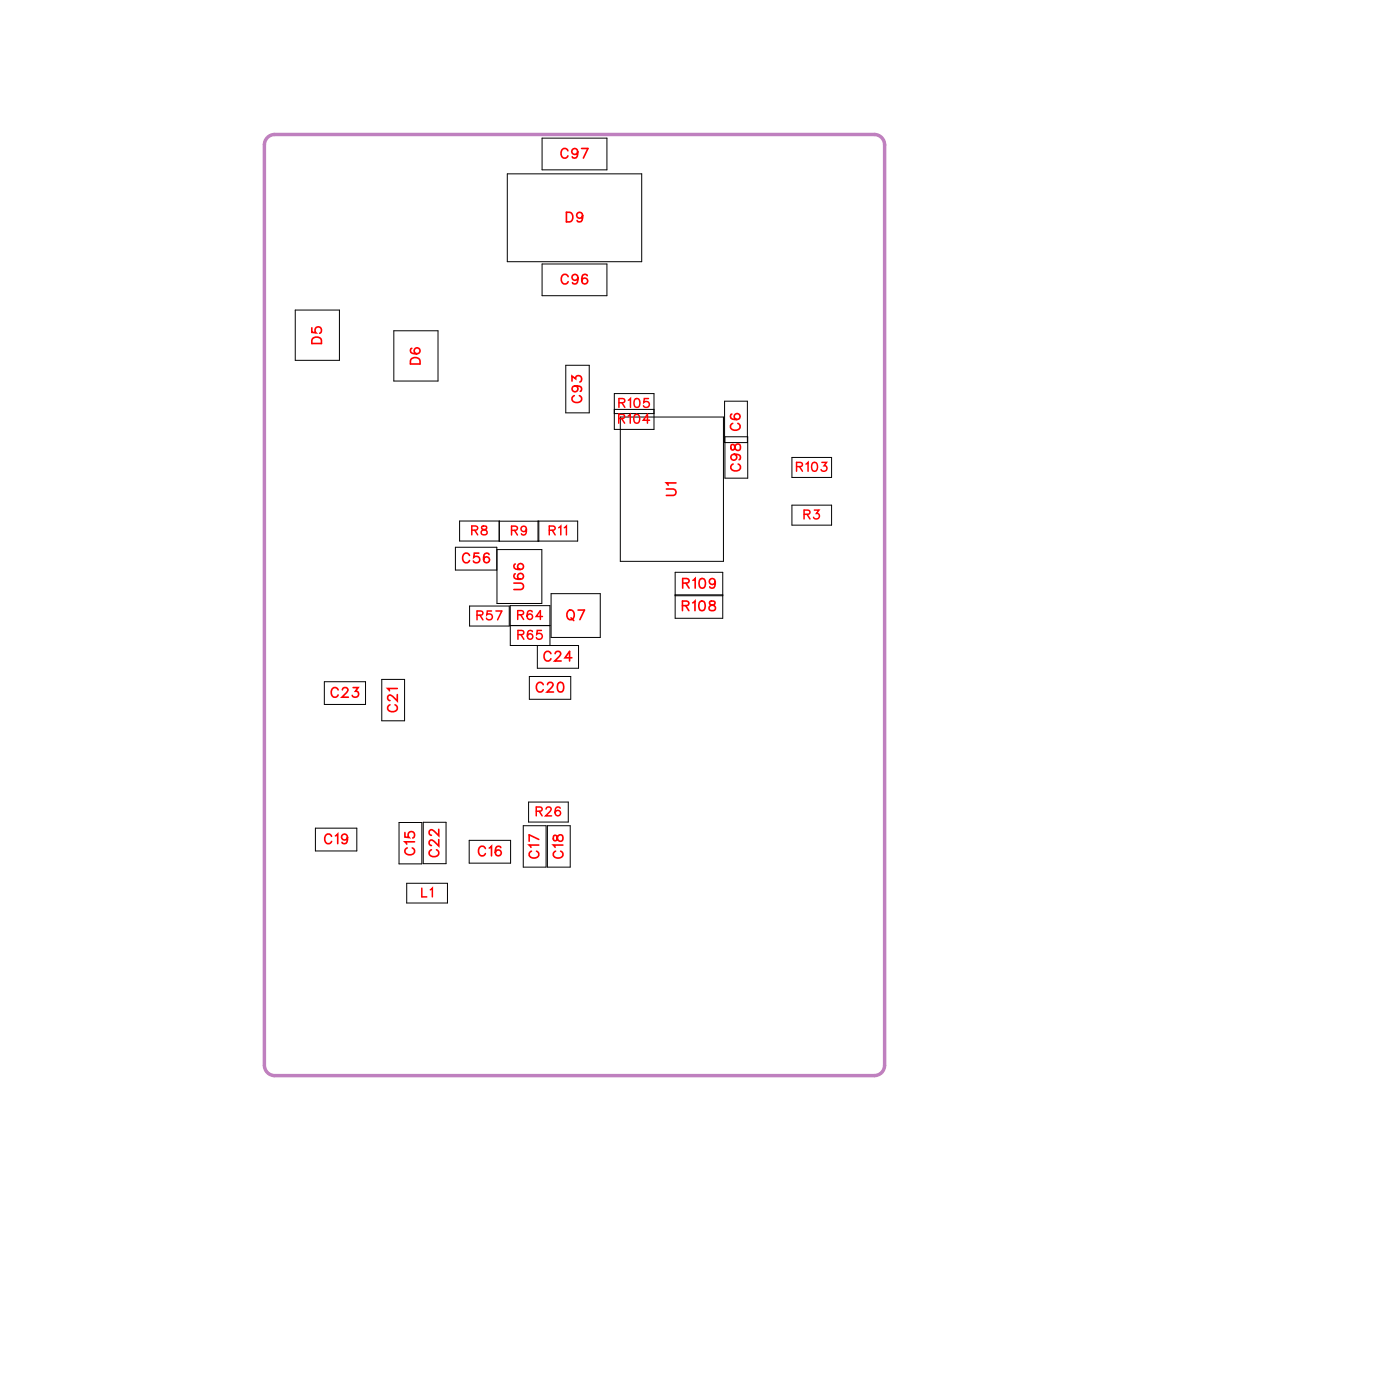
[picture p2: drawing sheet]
<svg xmlns="http://www.w3.org/2000/svg" width="102mm" height="103mm" viewBox="0 0 102 103" stroke-linecap="round" stroke-linejoin="round" font-family="sans-serif">
<path d="M19.7 10.1l.5-.2h44.2a.76 .76 0 0 1 .7 .8v67.8a.76 .76 0 0 1-.7 .7h-44.2a.76 .76 0 0 1-.7-.7v-67.8z" fill="none" stroke="#bf80bf" stroke-width=".25"/>
<g fill="none" stroke="#000" stroke-width=".07">
<path d="M37.4 12.8h9.9v6.5h-9.9zM39.9 10.2h4.8v2.3h-4.8zM39.9 19.4h4.8v2.4h-4.8zM21.7 22.8h3.3v3.7h-3.3zM29 24.4h3.3v3.7h-3.3zM33.8 38.4h3v1.5h-3zM39.6 39.9v-1.5h2.9v1.5h-5.7v-1.5h2.9v1.5M41.7 26.9h1.7v3.5h-1.7zM45.2 29h3v2.6h-3zM45.2 30.2h3M45.2 30.5h3M45.7 30.7h7.6v10.6h-7.6z"/>
<path d="M53.4 29.6h1.6v3h-1.6zM53.4 32.2h1.7v3h-1.7zM58.3 33.7h2.9v1.5h-2.9zM58.3 37.2h2.9v1.5h-2.9zM23.9 50.2h3v1.7h-3zM28.1 50h1.7v3.1h-1.7zM34.6 44.6h2.9v1.5h-2.9zM36.6 40.5h3.3v4h-3.3v-4.2h-3.1v1.7h3.1M38.9 59.1h2.9v1.5h-2.9zM39 49.8h3v1.7h-3zM40.5 47.5v-2.9h-2.9v2.9l5 .1v1.6h-3v-1.6M40.5 46.1h-2.9"/>
<path d="M40.6 43.7h3.6v3.3h-3.6zM49.7 42.2h3.5v3.3h-3.5zM49.7 43.8h3.5M49.7 43.9h3.5M23.2 61h3.1v1.7h-3.1zM29.4 60.6h1.7v3h-1.7zM30 65.1h3v1.4h-3zM31.2 60.6h1.6v3h-1.6zM34.6 61.9h3v1.7h-3zM38.5 60.8h1.7v3.1h-1.7zM40.3 60.8h1.7v3.1h-1.7z"/>
</g>
<g fill="none" stroke="#f00" stroke-width=".12">
<path d="M41.7 15.6h.2a.38 .38 0 0 1 .3 .4 .38 .38 0 0 1-.3 .3h-.2zM41.8 11.1a.26 .26 0 0 0-.3-.2 .26 .26 0 0 0-.2 .3v.2a.26 .26 0 0 0 .2 .2 .26 .26 0 0 0 .3-.1M42.5 11.2a.22 .22 0 0 1-.3 .2 .22 .22 0 0 1 0-.4 .22 .22 0 0 1 .3 0v.2a.34 .34 0 0 1-.2 .4l-.2-.1M42.8 10.9h.5l-.3 .7M42.9 15.9a.22 .22 0 0 1-.3 .2 .22 .22 0 0 1-.1-.4 .22 .22 0 0 1 .4 0v.2a.34 .34 0 0 1-.3 .4l-.1-.1M23 24.1v.4h.3a.25 .25 0 0 1 0-.4 .25 .25 0 0 1 .3 .1 .25 .25 0 0 1-.1 .4M23.1 24.9l.1-.1 .4 .1 .1 .4h-.7zM30.3 26.4l.2-.1 .3 .1 .1 .4h-.7zM30.3 25.7a.35 .35 0 0 0 .2 .4 .35 .35 0 0 0 .4-.2 .22 .22 0 0 0-.2-.3 .22 .22 0 0 0-.2 .2 .22 .22 0 0 0 .2 .3M41.8 20.4a.26 .26 0 0 0-.3-.2 .26 .26 0 0 0-.2 .3v.1a.26 .26 0 0 0 .2 .3 .26 .26 0 0 0 .3-.2M42.1 28.1v-.4l.3 .2a.24 .24 0 0 1 .4-.2 .24 .24 0 0 1-.1 .4M42.3 29.1a.26 .26 0 0 0-.2 .3 .26 .26 0 0 0 .3 .2h.2a.26 .26 0 0 0 .2-.2 .26 .26 0 0 0-.1-.3"/>
<path d="M42.4 28.4a.22 .22 0 0 1 .2 .3 .22 .22 0 0 1-.4 .1 .22 .22 0 0 1 0-.3l.2-.1a.34 .34 0 0 1 .4 .3l-.1 .1M42.6 20.4a.22 .22 0 0 1-.3 .2 .22 .22 0 0 1-.1-.3 .22 .22 0 0 1 .3 0l.1 .1a.34 .34 0 0 1-.3 .5l-.1-.1M43.2 20.3v-.1a.35 .35 0 0 0-.4 .3 .35 .35 0 0 0 .2 .4 .22 .22 0 0 0 .3-.2 .22 .22 0 0 0-.2-.2 .22 .22 0 0 0-.3 .2M49.1 36h.5l.2 .2-.1 .3h-.6M49.8 35.6h-.7l.1 .1M53.9 32.8v.3h.1l.3-.4a.24 .24 0 0 1 .2 .2 .24 .24 0 0 1-.2 .3l-.1-.1-.1-.3zM53.9 30.5h-.1a.35 .35 0 0 0 .3 .5 .35 .35 0 0 0 .4-.3 .22 .22 0 0 0-.2-.2 .22 .22 0 0 0-.2 .2 .22 .22 0 0 0 .2 .2M54 31.2a.26 .26 0 0 0-.2 .3 .26 .26 0 0 0 .3 .2h.1a.26 .26 0 0 0 .3-.2 .26 .26 0 0 0-.2-.3M54 34.2a.26 .26 0 0 0-.2 .3 .26 .26 0 0 0 .3 .2h.2a.26 .26 0 0 0 .2-.2 .26 .26 0 0 0-.1-.3M54.1 33.5a.22 .22 0 0 1 .1 .3 .22 .22 0 0 1-.3 .1 .22 .22 0 0 1 0-.4h.2a.34 .34 0 0 1 .4 .2l-.1 .2M24.9 50.8a.26 .26 0 0 0-.3-.2 .26 .26 0 0 0-.2 .3v.2a.26 .26 0 0 0 .2 .3 .26 .26 0 0 0 .3-.2M25.2 50.8l.2-.2h.1l.1 .2-.1 .2-.3 .4h.5"/>
<path d="M26 50.6h.4l-.2 .3a.24 .24 0 0 1 .2 .4 .25 .25 0 0 1-.5-.1M28.7 51.9a.26 .26 0 0 0-.2 .3 .26 .26 0 0 0 .3 .2h.2a.26 .26 0 0 0 .3-.2 .26 .26 0 0 0-.2-.3M29.3 51.2v.4l-.4-.3-.2-.1-.1 .1v.2l.1 .1M29.3 50.7h-.7l.1 .2M34.6 40.9a.26 .26 0 0 0-.3-.2 .26 .26 0 0 0-.2 .3v.2a.26 .26 0 0 0 .2 .3 .26 .26 0 0 0 .3-.2M35.3 40.7h-.4v.4a.25 .25 0 0 1 .4-.1 .25 .25 0 0 1-.1 .4 .25 .25 0 0 1-.3-.1M36 40.8a.35 .35 0 0 0-.4 .2 .35 .35 0 0 0 .2 .5 .22 .22 0 0 0 .3-.2 .22 .22 0 0 0-.3-.3 .22 .22 0 0 0-.2 .2M37.8 43h.6l.2 .2-.1 .2h-.7M37.9 42.3a.35 .35 0 0 0 .2 .4 .35 .35 0 0 0 .5-.2 .22 .22 0 0 0-.2-.3 .22 .22 0 0 0-.3 .2 .22 .22 0 0 0 .2 .3M37.9 41.5v.1a.35 .35 0 0 0 .2 .4 .35 .35 0 0 0 .5-.3 .22 .22 0 0 0-.2-.2 .22 .22 0 0 0-.3 .2 .22 .22 0 0 0 .2 .3M40 50.4a.26 .26 0 0 0-.3-.1 .26 .26 0 0 0-.2 .2v.2a.26 .26 0 0 0 .2 .3 .26 .26 0 0 0 .3-.2M40.3 50.4l.2-.1h.1l.1 .1-.1 .2-.3 .4h.5"/>
<path d="M40.6 48.2a.26 .26 0 0 0-.3-.2 .26 .26 0 0 0-.2 .3v.1a.26 .26 0 0 0 .2 .3 .26 .26 0 0 0 .3-.2M40.9 48.2l.1-.2h.2l.1 .1-.1 .3-.3 .3h.4M41.1 50.3h.1a.37 .37 0 0 1 .3 .3 .37 .37 0 0 1-.3 .4 .45 .45 0 0 1-.1-.7zM41.8 45h.1a.33 .33 0 0 1 .4 .3 .33 .33 0 0 1-.4 .3l-.2-.2zM42.1 45.5l.2 .2M42.1 48.5h-.5l.3-.5v.7M42.6 44.9h.4l-.3 .7M50.3 44.6h.4v-.2l-.1-.1h-.3v.7M50.3 43l.4-.1v-.2l-.1-.1h-.3v.7M50.5 44.6l.2 .4M50.5 43l.2 .3M51 44.4l.2-.1v.7"/>
<path d="M51 42.7l.2-.1v.7M51.6 44.3h.1a.37 .37 0 0 1 .2 .3 .37 .37 0 0 1-.2 .4 .45 .45 0 0 1-.1-.7zM51.6 42.7l.1-.1a.37 .37 0 0 1 .3 .4 .37 .37 0 0 1-.3 .3 .45 .45 0 0 1-.1-.6zM52.3 44.3v.2l.3 .1 .1 .1a.24 .24 0 0 1-.2 .3 .24 .24 0 0 1-.3-.3l.5-.3-.1-.1zM52.7 42.9a.22 .22 0 0 1-.3 .1 .22 .22 0 0 1-.1-.3 .22 .22 0 0 1 .3 0l.1 .2a.34 .34 0 0 1-.3 .4l-.1-.1M24.4 61.6a.26 .26 0 0 0-.3-.2 .26 .26 0 0 0-.2 .3v.2a.26 .26 0 0 0 .2 .2 .26 .26 0 0 0 .3-.1M24.7 61.6l.2-.2v.7M25.6 61.7a.22 .22 0 0 1-.3 .2 .22 .22 0 0 1-.1-.4 .22 .22 0 0 1 .4 0v.2a.34 .34 0 0 1-.3 .4l-.1-.1M29.8 61.3v.4h.3a.25 .25 0 0 1 0-.4 .25 .25 0 0 1 .4 .1 .25 .25 0 0 1-.1 .3M30 62.5a.26 .26 0 0 0-.2 .3 .26 .26 0 0 0 .3 .2h.2a.26 .26 0 0 0 .2-.2 .26 .26 0 0 0-.1-.3M30.5 62h-.7l.2 .2M31.8 62.6a.26 .26 0 0 0-.2 .3 .26 .26 0 0 0 .3 .2h.1a.26 .26 0 0 0 .3-.2 .26 .26 0 0 0-.2-.3"/>
<path d="M32.3 61.8v.5l-.3-.3-.3-.1-.1 .1v.1l.2 .2M32.3 61.1v.5l-.3-.4-.3-.1-.1 .2v.1l.2 .1M35.7 62.5a.26 .26 0 0 0-.3-.2 .26 .26 0 0 0-.2 .3v.2a.26 .26 0 0 0 .2 .2 .26 .26 0 0 0 .3-.1M36 62.5l.2-.2v.7M36.9 62.4h-.1a.35 .35 0 0 0-.4 .2 .35 .35 0 0 0 .3 .4 .22 .22 0 0 0 .2-.2 .22 .22 0 0 0-.2-.2 .22 .22 0 0 0-.2 .2M39.1 62.7a.26 .26 0 0 0-.1 .3 .26 .26 0 0 0 .2 .2h.2a.26 .26 0 0 0 .3-.2 .26 .26 0 0 0-.2-.3M39.7 62.2h-.7l.1 .2M39.7 61.8l-.7-.3v.5M40.8 61.6v.3h.1l.3-.4a.24 .24 0 0 1 .3 .2 .24 .24 0 0 1-.3 .3l-.1-.1-.1-.3zM40.9 62.7a.26 .26 0 0 0-.2 .3 .26 .26 0 0 0 .3 .2h.2a.26 .26 0 0 0 .3-.2 .26 .26 0 0 0-.2-.3M41.5 62.2h-.8l.2 .2"/>
</g>
<g fill="none" stroke="#f00" stroke-width=".11">
<path d="M34.7 39.1l.4-.1v-.2l-.4-.1v.7M35 39.1l.2 .3M35.5 38.8v.2l.4 .2a.22 .22 0 0 1-.2 .2 .22 .22 0 0 1-.3-.2l.4-.3v-.1zM37.7 39.1l.3-.1 .1-.2h-.4v.6M37.9 39.1l.2 .3M38.8 39a.2 .2 0 0 1-.3 .1 .2 .2 0 0 1-.1-.3 .2 .2 0 0 1 .3 0l.1 .2a.31 .31 0 0 1-.3 .4l-.1-.1M40.5 39.1l.3-.1 .1-.2-.4-.1v.7M40.7 39.1l.2 .3M41.1 38.9l.2-.2v.7M41.6 38.9l.1-.2v.7M45.6 30.8h.3l.1-.2-.4-.1v.7M45.6 29.7l.4-.1v-.2h-.4v.6"/>
<path d="M45.8 30.8l.2 .4M45.8 29.7l.2 .3M46.3 30.6l.1-.1v.7M46.3 29.5l.1-.1v.6M46.8 30.6a.32 .32 0 0 1 .4 .2 .32 .32 0 0 1-.3 .4l-.2-.1v-.3zM46.8 29.4a.32 .32 0 0 1 .4 .2 .32 .32 0 0 1-.3 .4l-.2-.1v-.3zM47.8 29.4h-.4v.2a.23 .23 0 0 1 .4 0 .23 .23 0 0 1-.1 .4 .23 .23 0 0 1-.3-.1M47.8 31h-.4l.3-.5v.7M58.7 34.4l.3-.1 .1-.2h-.4v.6M58.9 34.4l.2 .3M59.2 37.9h.4v-.3h-.4v.6M59.4 34.2l.1-.1v.6"/>
<path d="M59.4 37.9l.3 .3M59.9 34.1a.32 .32 0 0 1 .3 .2 .32 .32 0 0 1-.2 .4l-.2-.1v-.3zM60 37.6h.3l-.2 .2a.22 .22 0 0 1 .2 .4 .22 .22 0 0 1-.4-.1M60.5 34.1h.4l-.2 .2a.22 .22 0 0 1 .1 .4 .22 .22 0 0 1-.3-.1M35.1 45.3h.4v-.2l-.4-.1v.7M35.3 45.3l.3 .4M36.2 45h-.3v.3a.23 .23 0 0 1 .3 0 .23 .23 0 0 1 0 .3 .23 .23 0 0 1-.4-.1M36.5 45h.5l-.4 .7M38.1 45.3h.4v-.3h-.4v.6M38.1 46.7h.4v-.2l-.4-.1v.7M38.3 45.3l.3 .3M38.4 46.7l.2 .4"/>
<path d="M39.2 45.1v-.1a.32 .32 0 0 0-.4 .2 .32 .32 0 0 0 .2 .4 .2 .2 0 0 0 .2-.2 .2 .2 0 0 0-.2-.2 .2 .2 0 0 0-.2 .2M39.2 46.5a.32 .32 0 0 0-.4 .2 .32 .32 0 0 0 .2 .4 .2 .2 0 0 0 .2-.2 .2 .2 0 0 0-.1-.2 .2 .2 0 0 0-.3 .2M39.5 59.8l.4-.1v-.2l-.4-.1v.7M39.7 59.8l.2 .3M39.9 46.4h-.3l-.1 .3a.23 .23 0 0 1 .4 0 .23 .23 0 0 1-.1 .4 .23 .23 0 0 1-.3-.1M40 45.4h-.5l.3-.4v.6M40.2 59.6l.1-.2 .3 .2-.4 .5h.4M41.3 59.5h-.1a.32 .32 0 0 0-.4 .2 .32 .32 0 0 0 .3 .4 .2 .2 0 0 0 .2-.2 .2 .2 0 0 0-.2-.2 .2 .2 0 0 0-.2 .2M31.1 65.4v.7h.3M31.7 65.5l.1-.1v.7"/>
</g>
<g font-size="1.2" fill="#fff">
<text x="41.3" y="11.9">C97</text>
<text x="41.7" y="16.6">D9</text>
<text x="41.3" y="21.2">C96</text>
<text x="24" y="25.4" transform="rotate(-90 24 25.4)">D5</text>
<text x="31.2" y="26.9" transform="rotate(-90 31.2 26.9)">D6</text>
<text x="43.1" y="29.7" transform="rotate(-90 43.1 29.7)">C93</text>
<text x="54.8" y="34.7" transform="rotate(-90 54.8 34.7)">C98 C6</text>
<text x="34" y="41.8">C56</text>
<text x="50.1" y="36.6" transform="rotate(-90 50.1 36.6)">U1</text>
<text x="38.8" y="43.5" transform="rotate(-90 38.8 43.5)">U66</text>
<text x="41.7" y="45.9">Q7</text>
<text x="50.2" y="45.3">R108</text>
<text x="50.2" y="43.6">R109</text>
<text x="24.3" y="51.7">C23</text>
<text x="29.6" y="52.5" transform="rotate(-90 29.6 52.5)">C21</text>
<text x="39.4" y="51.3">C20</text>
<text x="40" y="49">C24</text>
<text x="23.9" y="62.4">C19</text>
<text x="30.8" y="63" transform="rotate(-90 30.8 63)">C15</text>
<text x="32.6" y="63.2" transform="rotate(-90 32.6 63.2)">C22</text>
<text x="35.2" y="63.3">C16</text>
<text x="40" y="63.3" transform="rotate(-90 40 63.3)">C17</text>
<text x="41.8" y="63.3" transform="rotate(-90 41.8 63.3)">C18</text>
</g>
<g font-size="1.1" fill="#fff">
<text x="45.5" y="31.4">R104</text>
<text x="45.5" y="30.3">R105</text>
<text x="58.6" y="35">R103</text>
<text x="34.7" y="39.7">R8</text>
<text x="37.6" y="39.7">R9</text>
<text x="40.4" y="39.7">R11</text>
<text x="59.2" y="38.5">R3</text>
<text x="35.1" y="45.9">R57</text>
<text x="38.1" y="45.9">R64</text>
<text x="38.1" y="47.4">R65</text>
<text x="39.4" y="60.4">R26</text>
<text x="31" y="66.3">L1</text>
</g>
</svg>
